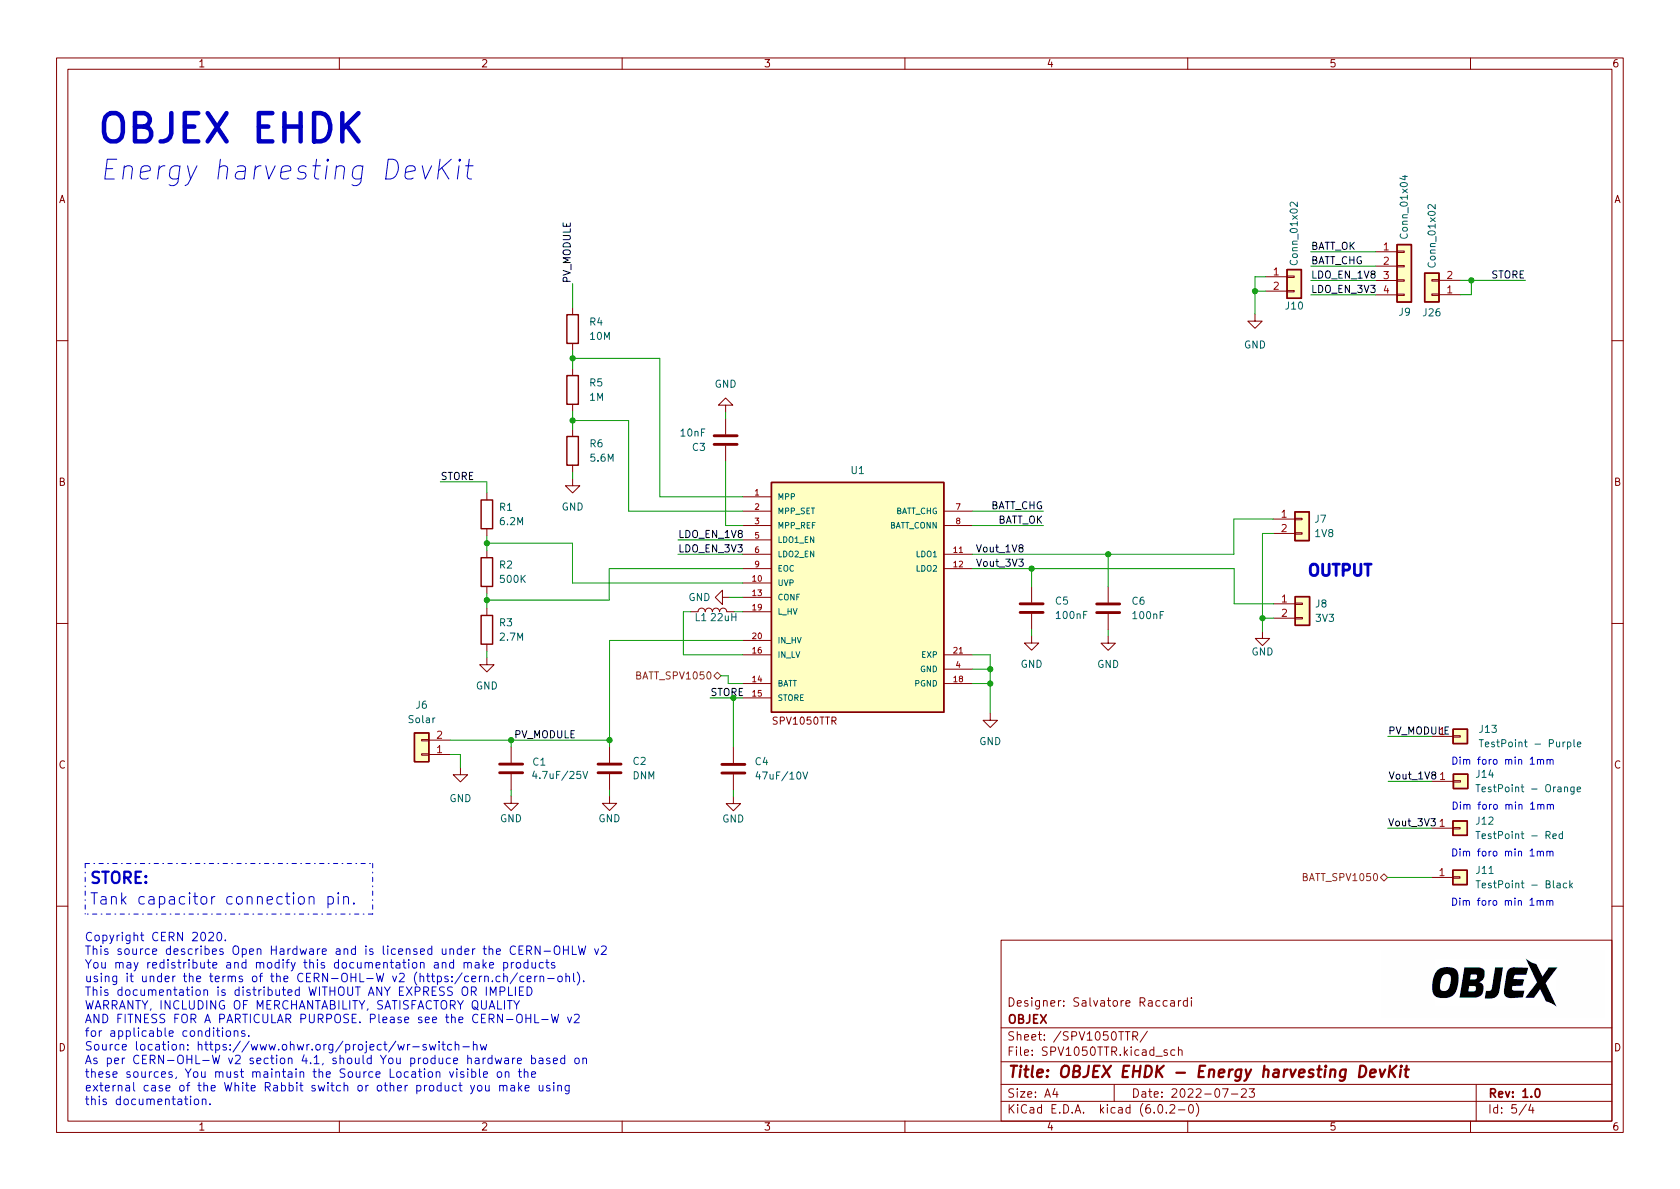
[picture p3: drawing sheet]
(kicad_sch (version 20211123) (generator eeschema)

 (paper "A4")

 (title_block
  (title "OBJEX EHDK - Energy harvesting DevKit")
  (date "2022-07-23")
  (rev "1.0")
  (company "OBJEX ")
  (comment 1 "Designer: Salvatore Raccardi"))

 (lib_symbols
  (symbol "Connector_Generic:Conn_01x01" (pin_names (offset 1.016) hide) (in_bom yes) (on_board yes)
   (property "Reference" "J" (id 0) (at 0 2.54 0) (effects (font (size 1.27 1.27))))
   (property "Value" "Conn_01x01" (id 1) (at 0 -2.54 0) (effects (font (size 1.27 1.27))))
   (property "Footprint" "" (id 2) (at 0 0 0) (effects (font (size 1.27 1.27)) hide))
   (property "Datasheet" "~" (id 3) (at 0 0 0) (effects (font (size 1.27 1.27)) hide))
   (symbol "Conn_01x01_1_1"
    (rectangle (start -1.27 0.127) (end 0 -0.127) (stroke (width 0.1524) (type default) (color 0 0 0 0)) (fill (type none)))
    (rectangle (start -1.27 1.27) (end 1.27 -1.27) (stroke (width 0.254) (type default) (color 0 0 0 0)) (fill (type background)))
    (pin passive line (at -5.08 0 0) (length 3.81) (name "Pin_1" (effects (font (size 1.27 1.27)))) (number "1" (effects (font (size 1.27 1.27)))))))
  (symbol "Connector_Generic:Conn_01x02" (pin_names (offset 1.016) hide) (in_bom yes) (on_board yes)
   (property "Reference" "J" (id 0) (at 0 2.54 0) (effects (font (size 1.27 1.27))))
   (property "Value" "Conn_01x02" (id 1) (at 0 -5.08 0) (effects (font (size 1.27 1.27))))
   (property "Footprint" "" (id 2) (at 0 0 0) (effects (font (size 1.27 1.27)) hide))
   (property "Datasheet" "~" (id 3) (at 0 0 0) (effects (font (size 1.27 1.27)) hide))
   (symbol "Conn_01x02_1_1"
    (rectangle (start -1.27 -2.413) (end 0 -2.667) (stroke (width 0.1524) (type default) (color 0 0 0 0)) (fill (type none)))
    (rectangle (start -1.27 0.127) (end 0 -0.127) (stroke (width 0.1524) (type default) (color 0 0 0 0)) (fill (type none)))
    (rectangle (start -1.27 1.27) (end 1.27 -3.81) (stroke (width 0.254) (type default) (color 0 0 0 0)) (fill (type background)))
    (pin passive line (at -5.08 0 0) (length 3.81) (name "Pin_1" (effects (font (size 1.27 1.27)))) (number "1" (effects (font (size 1.27 1.27)))))
    (pin passive line (at -5.08 -2.54 0) (length 3.81) (name "Pin_2" (effects (font (size 1.27 1.27)))) (number "2" (effects (font (size 1.27 1.27)))))))
  (symbol "Connector_Generic:Conn_01x04" (pin_names (offset 1.016) hide) (in_bom yes) (on_board yes)
   (property "Reference" "J" (id 0) (at 0 5.08 0) (effects (font (size 1.27 1.27))))
   (property "Value" "Conn_01x04" (id 1) (at 0 -7.62 0) (effects (font (size 1.27 1.27))))
   (property "Footprint" "" (id 2) (at 0 0 0) (effects (font (size 1.27 1.27)) hide))
   (property "Datasheet" "~" (id 3) (at 0 0 0) (effects (font (size 1.27 1.27)) hide))
   (symbol "Conn_01x04_1_1"
    (rectangle (start -1.27 -4.953) (end 0 -5.207) (stroke (width 0.1524) (type default) (color 0 0 0 0)) (fill (type none)))
    (rectangle (start -1.27 -2.413) (end 0 -2.667) (stroke (width 0.1524) (type default) (color 0 0 0 0)) (fill (type none)))
    (rectangle (start -1.27 0.127) (end 0 -0.127) (stroke (width 0.1524) (type default) (color 0 0 0 0)) (fill (type none)))
    (rectangle (start -1.27 2.667) (end 0 2.413) (stroke (width 0.1524) (type default) (color 0 0 0 0)) (fill (type none)))
    (rectangle (start -1.27 3.81) (end 1.27 -6.35) (stroke (width 0.254) (type default) (color 0 0 0 0)) (fill (type background)))
    (pin passive line (at -5.08 2.54 0) (length 3.81) (name "Pin_1" (effects (font (size 1.27 1.27)))) (number "1" (effects (font (size 1.27 1.27)))))
    (pin passive line (at -5.08 0 0) (length 3.81) (name "Pin_2" (effects (font (size 1.27 1.27)))) (number "2" (effects (font (size 1.27 1.27)))))
    (pin passive line (at -5.08 -2.54 0) (length 3.81) (name "Pin_3" (effects (font (size 1.27 1.27)))) (number "3" (effects (font (size 1.27 1.27)))))
    (pin passive line (at -5.08 -5.08 0) (length 3.81) (name "Pin_4" (effects (font (size 1.27 1.27)))) (number "4" (effects (font (size 1.27 1.27)))))))
  (symbol "Device:C" (pin_numbers hide) (pin_names (offset 0.254)) (in_bom yes) (on_board yes)
   (property "Reference" "C" (id 0) (at 0.635 2.54 0) (effects (font (size 1.27 1.27)) (justify left)))
   (property "Value" "C" (id 1) (at 0.635 -2.54 0) (effects (font (size 1.27 1.27)) (justify left)))
   (property "Footprint" "" (id 2) (at 0.9652 -3.81 0) (effects (font (size 1.27 1.27)) hide))
   (property "Datasheet" "~" (id 3) (at 0 0 0) (effects (font (size 1.27 1.27)) hide))
   (symbol "C_0_1"
    (polyline (pts (xy -2.032 -0.762) (xy 2.032 -0.762)) (stroke (width 0.508) (type default) (color 0 0 0 0)) (fill (type none)))
    (polyline (pts (xy -2.032 0.762) (xy 2.032 0.762)) (stroke (width 0.508) (type default) (color 0 0 0 0)) (fill (type none))))
   (symbol "C_1_1"
    (pin passive line (at 0 3.81 270) (length 2.794) (name "~" (effects (font (size 1.27 1.27)))) (number "1" (effects (font (size 1.27 1.27)))))
    (pin passive line (at 0 -3.81 90) (length 2.794) (name "~" (effects (font (size 1.27 1.27)))) (number "2" (effects (font (size 1.27 1.27)))))))
  (symbol "Device:L" (pin_numbers hide) (pin_names (offset 1.016) hide) (in_bom yes) (on_board yes)
   (property "Reference" "L" (id 0) (at -1.27 0 90) (effects (font (size 1.27 1.27))))
   (property "Value" "L" (id 1) (at 1.905 0 90) (effects (font (size 1.27 1.27))))
   (property "Footprint" "" (id 2) (at 0 0 0) (effects (font (size 1.27 1.27)) hide))
   (property "Datasheet" "~" (id 3) (at 0 0 0) (effects (font (size 1.27 1.27)) hide))
   (symbol "L_0_1"
    (arc (start 0 -2.54) (mid 0.635 -1.905) (end 0 -1.27) (stroke (width 0) (type default) (color 0 0 0 0)) (fill (type none)))
    (arc (start 0 -1.27) (mid 0.635 -0.635) (end 0 0) (stroke (width 0) (type default) (color 0 0 0 0)) (fill (type none)))
    (arc (start 0 0) (mid 0.635 0.635) (end 0 1.27) (stroke (width 0) (type default) (color 0 0 0 0)) (fill (type none)))
    (arc (start 0 1.27) (mid 0.635 1.905) (end 0 2.54) (stroke (width 0) (type default) (color 0 0 0 0)) (fill (type none))))
   (symbol "L_1_1"
    (pin passive line (at 0 3.81 270) (length 1.27) (name "1" (effects (font (size 1.27 1.27)))) (number "1" (effects (font (size 1.27 1.27)))))
    (pin passive line (at 0 -3.81 90) (length 1.27) (name "2" (effects (font (size 1.27 1.27)))) (number "2" (effects (font (size 1.27 1.27)))))))
  (symbol "Device:R" (pin_numbers hide) (pin_names (offset 0)) (in_bom yes) (on_board yes)
   (property "Reference" "R" (id 0) (at 2.032 0 90) (effects (font (size 1.27 1.27))))
   (property "Value" "R" (id 1) (at 0 0 90) (effects (font (size 1.27 1.27))))
   (property "Footprint" "" (id 2) (at -1.778 0 90) (effects (font (size 1.27 1.27)) hide))
   (property "Datasheet" "~" (id 3) (at 0 0 0) (effects (font (size 1.27 1.27)) hide))
   (symbol "R_0_1"
    (rectangle (start -1.016 -2.54) (end 1.016 2.54) (stroke (width 0.254) (type default) (color 0 0 0 0)) (fill (type none))))
   (symbol "R_1_1"
    (pin passive line (at 0 3.81 270) (length 1.27) (name "~" (effects (font (size 1.27 1.27)))) (number "1" (effects (font (size 1.27 1.27)))))
    (pin passive line (at 0 -3.81 90) (length 1.27) (name "~" (effects (font (size 1.27 1.27)))) (number "2" (effects (font (size 1.27 1.27)))))))
  (symbol "SPV1050TTR:SPV1050TTR" (pin_names (offset 1.016)) (in_bom yes) (on_board yes)
   (property "Reference" "U3" (id 0) (at 0 22.4536 0) (effects (font (size 1.27 1.27))))
   (property "Value" "SPV1050TTR" (id 1) (at 0 0 0) (effects (font (size 1.27 1.27)) (justify left bottom) hide))
   (property "Footprint" "QFN40P300X300X100-21N" (id 2) (at 0 0 0) (effects (font (size 1.27 1.27)) (justify left bottom) hide))
   (property "Datasheet" "" (id 3) (at 0 0 0) (effects (font (size 1.27 1.27)) (justify left bottom) hide))
   (property "MANUFACTURER" "ST microelectronics" (id 4) (at 0 0 0) (effects (font (size 1.27 1.27)) (justify left bottom) hide))
   (property "ki_locked" "" (id 5) (at 0 0 0) (effects (font (size 1.27 1.27))))
   (symbol "SPV1050TTR_0_0"
    (rectangle (start -15.24 -20.32) (end 15.24 20.32) (stroke (width 0.254) (type default) (color 0 0 0 0)) (fill (type background)))
    (text "SPV1050TTR" (at -15.2654 -22.8854 0) (effects (font (size 1.27 1.27)) (justify left bottom)))
    (pin input line (at -20.32 17.78 0) (length 5.08) (name "MPP" (effects (font (size 1.016 1.016)))) (number "1" (effects (font (size 1.016 1.016)))))
    (pin input line (at -20.32 2.54 0) (length 5.08) (name "UVP" (effects (font (size 1.016 1.016)))) (number "10" (effects (font (size 1.016 1.016)))))
    (pin output line (at 20.32 7.62 180) (length 5.08) (name "LDO1" (effects (font (size 1.016 1.016)))) (number "11" (effects (font (size 1.016 1.016)))))
    (pin output line (at 20.32 5.08 180) (length 5.08) (name "LDO2" (effects (font (size 1.016 1.016)))) (number "12" (effects (font (size 1.016 1.016)))))
    (pin input line (at -20.32 0 0) (length 5.08) (name "CONF" (effects (font (size 1.016 1.016)))) (number "13" (effects (font (size 1.016 1.016)))))
    (pin bidirectional line (at -20.32 -15.24 0) (length 5.08) (name "BATT" (effects (font (size 1.016 1.016)))) (number "14" (effects (font (size 1.016 1.016)))))
    (pin bidirectional line (at -20.32 -17.78 0) (length 5.08) (name "STORE" (effects (font (size 1.016 1.016)))) (number "15" (effects (font (size 1.016 1.016)))))
    (pin input line (at -20.32 -10.16 0) (length 5.08) (name "IN_LV" (effects (font (size 1.016 1.016)))) (number "16" (effects (font (size 1.016 1.016)))))
    (pin power_in line (at 20.32 -15.24 180) (length 5.08) (name "PGND" (effects (font (size 1.016 1.016)))) (number "18" (effects (font (size 1.016 1.016)))))
    (pin input line (at -20.32 -2.54 0) (length 5.08) (name "L_HV" (effects (font (size 1.016 1.016)))) (number "19" (effects (font (size 1.016 1.016)))))
    (pin input line (at -20.32 15.24 0) (length 5.08) (name "MPP_SET" (effects (font (size 1.016 1.016)))) (number "2" (effects (font (size 1.016 1.016)))))
    (pin input line (at -20.32 -7.62 0) (length 5.08) (name "IN_HV" (effects (font (size 1.016 1.016)))) (number "20" (effects (font (size 1.016 1.016)))))
    (pin power_in line (at 20.32 -10.16 180) (length 5.08) (name "EXP" (effects (font (size 1.016 1.016)))) (number "21" (effects (font (size 1.016 1.016)))))
    (pin input line (at -20.32 12.7 0) (length 5.08) (name "MPP_REF" (effects (font (size 1.016 1.016)))) (number "3" (effects (font (size 1.016 1.016)))))
    (pin power_in line (at 20.32 -12.7 180) (length 5.08) (name "GND" (effects (font (size 1.016 1.016)))) (number "4" (effects (font (size 1.016 1.016)))))
    (pin input line (at -20.32 10.16 0) (length 5.08) (name "LDO1_EN" (effects (font (size 1.016 1.016)))) (number "5" (effects (font (size 1.016 1.016)))))
    (pin input line (at -20.32 7.62 0) (length 5.08) (name "LDO2_EN" (effects (font (size 1.016 1.016)))) (number "6" (effects (font (size 1.016 1.016)))))
    (pin output line (at 20.32 15.24 180) (length 5.08) (name "BATT_CHG" (effects (font (size 1.016 1.016)))) (number "7" (effects (font (size 1.016 1.016)))))
    (pin output line (at 20.32 12.7 180) (length 5.08) (name "BATT_CONN" (effects (font (size 1.016 1.016)))) (number "8" (effects (font (size 1.016 1.016)))))
    (pin input line (at -20.32 5.08 0) (length 5.08) (name "EOC" (effects (font (size 1.016 1.016)))) (number "9" (effects (font (size 1.016 1.016)))))))
  (symbol "power:GND" (power) (pin_names (offset 0)) (in_bom yes) (on_board yes)
   (property "Reference" "#PWR" (id 0) (at 0 -6.35 0) (effects (font (size 1.27 1.27)) hide))
   (property "Value" "GND" (id 1) (at 0 -3.81 0) (effects (font (size 1.27 1.27))))
   (property "Footprint" "" (id 2) (at 0 0 0) (effects (font (size 1.27 1.27)) hide))
   (property "Datasheet" "" (id 3) (at 0 0 0) (effects (font (size 1.27 1.27)) hide))
   (symbol "GND_0_1"
    (polyline (pts (xy 0 0) (xy 0 -1.27) (xy 1.27 -1.27) (xy 0 -2.54) (xy -1.27 -1.27) (xy 0 -1.27)) (stroke (width 0) (type default) (color 0 0 0 0)) (fill (type none))))
   (symbol "GND_1_1"
    (pin power_in line (at 0 0 270) (length 0) hide (name "GND" (effects (font (size 1.27 1.27)))) (number "1" (effects (font (size 1.27 1.27))))))))

 (junction (at 195.9356 97.7646) (diameter 0) (color 0 0 0 0))
 (junction (at 86.0806 105.8672) (diameter 0) (color 0 0 0 0))
 (junction (at 101.2444 74.1172) (diameter 0) (color 0 0 0 0))
 (junction (at 90.3732 130.6322) (diameter 0) (color 0 0 0 0))
 (junction (at 221.8944 51.2318) (diameter 0) (color 0 0 0 0))
 (junction (at 101.2444 63.119) (diameter 0) (color 0 0 0 0))
 (junction (at 182.3974 100.3046) (diameter 0) (color 0 0 0 0))
 (junction (at 223.2152 109.0676) (diameter 0) (color 0 0 0 0))
 (junction (at 86.0806 95.8088) (diameter 0) (color 0 0 0 0))
 (junction (at 260.1468 49.3268) (diameter 0) (color 0 0 0 0))
 (junction (at 107.7722 130.6322) (diameter 0) (color 0 0 0 0))
 (junction (at 175.0822 120.6246) (diameter 0) (color 0 0 0 0))
 (junction (at 129.667 123.1646) (diameter 0) (color 0 0 0 0))
 (junction (at 175.0822 118.0846) (diameter 0) (color 0 0 0 0))

 (wire (pts (xy 119.8626 97.7646) (xy 131.318 97.7646)) (stroke (width 0) (type default) (color 0 0 0 0)))
 (wire (pts (xy 107.7722 113.0046) (xy 107.7722 130.6322)) (stroke (width 0) (type default) (color 0 0 0 0)))
 (wire (pts (xy 101.2444 54.1274) (xy 101.2444 49.8856)) (stroke (width 0) (type default) (color 0 0 0 0)))
 (wire (pts (xy 101.2444 83.2866) (xy 101.2444 84.3788)) (stroke (width 0) (type default) (color 0 0 0 0)))
 (wire (pts (xy 221.8944 51.2318) (xy 221.8944 55.2704)) (stroke (width 0) (type default) (color 0 0 0 0)))
 (wire (pts (xy 107.7722 139.446) (xy 107.7722 140.5382)) (stroke (width 0) (type default) (color 0 0 0 0)))
 (wire (pts (xy 195.9356 97.7646) (xy 218.1606 97.7646)) (stroke (width 0) (type default) (color 0 0 0 0)))
 (wire (pts (xy 101.2444 63.119) (xy 116.6622 63.119)) (stroke (width 0) (type default) (color 0 0 0 0)))
 (wire (pts (xy 101.2444 74.1172) (xy 111.1504 74.1172)) (stroke (width 0) (type default) (color 0 0 0 0)))
 (wire (pts (xy 175.0822 115.5446) (xy 175.0822 118.0846)) (stroke (width 0) (type default) (color 0 0 0 0)))
 (wire (pts (xy 131.318 102.8446) (xy 101.219 102.8446)) (stroke (width 0) (type default) (color 0 0 0 0)))
 (wire (pts (xy 182.3974 100.3046) (xy 182.3974 103.4796)) (stroke (width 0) (type default) (color 0 0 0 0)))
 (wire (pts (xy 175.0822 120.6246) (xy 175.0822 125.857)) (stroke (width 0) (type default) (color 0 0 0 0)))
 (wire (pts (xy 90.3732 130.6322) (xy 90.3732 131.826)) (stroke (width 0) (type default) (color 0 0 0 0)))
 (wire (pts (xy 86.0806 104.7242) (xy 86.0806 105.8672)) (stroke (width 0) (type default) (color 0 0 0 0)))
 (wire (pts (xy 90.3732 139.446) (xy 90.3732 140.5382)) (stroke (width 0) (type default) (color 0 0 0 0)))
 (wire (pts (xy 107.7214 105.8672) (xy 86.0806 105.8672)) (stroke (width 0) (type default) (color 0 0 0 0)))
 (wire (pts (xy 86.0806 94.5134) (xy 86.0806 95.8088)) (stroke (width 0) (type default) (color 0 0 0 0)))
 (wire (pts (xy 221.8944 51.2318) (xy 223.7486 51.2318)) (stroke (width 0) (type default) (color 0 0 0 0)))
 (wire (pts (xy 86.0806 86.8934) (xy 86.0806 84.963)) (stroke (width 0) (type default) (color 0 0 0 0)))
 (wire (pts (xy 231.7496 46.8122) (xy 243.205 46.8122)) (stroke (width 0) (type default) (color 0 0 0 0)))
 (wire (pts (xy 129.667 123.1646) (xy 131.318 123.1646)) (stroke (width 0) (type default) (color 0 0 0 0)))
 (wire (pts (xy 245.3894 129.9718) (xy 253.111 129.9718)) (stroke (width 0) (type default) (color 0 0 0 0)))
 (wire (pts (xy 218.2114 106.5276) (xy 225.1964 106.5276)) (stroke (width 0) (type default) (color 0 0 0 0)))
 (wire (pts (xy 107.7722 113.0046) (xy 131.318 113.0046)) (stroke (width 0) (type default) (color 0 0 0 0)))
 (wire (pts (xy 125.5522 123.1646) (xy 129.667 123.1646)) (stroke (width 0) (type default) (color 0 0 0 0)))
 (wire (pts (xy 182.3974 100.3046) (xy 218.2114 100.3046)) (stroke (width 0) (type default) (color 0 0 0 0)))
 (wire (pts (xy 86.0806 95.8088) (xy 86.0806 97.1042)) (stroke (width 0) (type default) (color 0 0 0 0)))
 (wire (pts (xy 223.2152 94.0816) (xy 225.1456 94.0816)) (stroke (width 0) (type default) (color 0 0 0 0)))
 (wire (pts (xy 231.7496 44.2722) (xy 243.205 44.2722)) (stroke (width 0) (type default) (color 0 0 0 0)))
 (polyline (pts (xy 15.0622 152.4508) (xy 65.8876 152.4508)) (stroke (width 0) (type dash_dot) (color 0 0 0 0)))

 (wire (pts (xy 171.958 120.6246) (xy 175.0822 120.6246)) (stroke (width 0) (type default) (color 0 0 0 0)))
 (wire (pts (xy 223.2152 94.0816) (xy 223.2152 109.0676)) (stroke (width 0) (type default) (color 0 0 0 0)))
 (wire (pts (xy 218.2114 100.3046) (xy 218.2114 106.5276)) (stroke (width 0) (type default) (color 0 0 0 0)))
 (wire (pts (xy 129.667 139.4968) (xy 129.667 140.589)) (stroke (width 0) (type default) (color 0 0 0 0)))
 (wire (pts (xy 111.1504 90.1446) (xy 111.1504 74.1172)) (stroke (width 0) (type default) (color 0 0 0 0)))
 (wire (pts (xy 129.667 123.1646) (xy 129.667 131.8768)) (stroke (width 0) (type default) (color 0 0 0 0)))
 (wire (pts (xy 128.7526 120.6246) (xy 131.318 120.6246)) (stroke (width 0) (type default) (color 0 0 0 0)))
 (wire (pts (xy 195.9356 97.7646) (xy 195.9356 103.505)) (stroke (width 0) (type default) (color 0 0 0 0)))
 (wire (pts (xy 269.6972 49.3268) (xy 260.1468 49.3268)) (stroke (width 0) (type default) (color 0 0 0 0)))
 (wire (pts (xy 245.4402 137.922) (xy 253.1618 137.922)) (stroke (width 0) (type default) (color 0 0 0 0)))
 (polyline (pts (xy 65.8876 161.3916) (xy 15.0622 161.3916)) (stroke (width 0) (type dash_dot) (color 0 0 0 0)))

 (wire (pts (xy 101.219 102.8446) (xy 101.219 95.8088)) (stroke (width 0) (type default) (color 0 0 0 0)))
 (wire (pts (xy 81.407 133.1722) (xy 81.407 135.4836)) (stroke (width 0) (type default) (color 0 0 0 0)))
 (wire (pts (xy 129.0066 105.3846) (xy 131.318 105.3846)) (stroke (width 0) (type default) (color 0 0 0 0)))
 (wire (pts (xy 101.2444 61.7474) (xy 101.2444 63.119)) (stroke (width 0) (type default) (color 0 0 0 0)))
 (wire (pts (xy 107.7722 130.6322) (xy 107.7722 131.826)) (stroke (width 0) (type default) (color 0 0 0 0)))
 (wire (pts (xy 231.7496 49.3522) (xy 243.205 49.3522)) (stroke (width 0) (type default) (color 0 0 0 0)))
 (polyline (pts (xy 15.0622 152.4508) (xy 15.0622 161.3916)) (stroke (width 0) (type dash_dot) (color 0 0 0 0)))

 (wire (pts (xy 90.3732 130.6322) (xy 107.7722 130.6322)) (stroke (width 0) (type default) (color 0 0 0 0)))
 (wire (pts (xy 131.318 100.3046) (xy 107.7214 100.3046)) (stroke (width 0) (type default) (color 0 0 0 0)))
 (wire (pts (xy 127.4826 119.253) (xy 128.7526 119.253)) (stroke (width 0) (type default) (color 0 0 0 0)))
 (wire (pts (xy 101.219 95.8088) (xy 86.0806 95.8088)) (stroke (width 0) (type default) (color 0 0 0 0)))
 (wire (pts (xy 101.2444 63.119) (xy 101.2444 64.897)) (stroke (width 0) (type default) (color 0 0 0 0)))
 (wire (pts (xy 116.6622 87.6046) (xy 131.318 87.6046)) (stroke (width 0) (type default) (color 0 0 0 0)))
 (wire (pts (xy 171.958 100.3046) (xy 182.3974 100.3046)) (stroke (width 0) (type default) (color 0 0 0 0)))
 (wire (pts (xy 245.364 146.2024) (xy 253.0856 146.2024)) (stroke (width 0) (type default) (color 0 0 0 0)))
 (wire (pts (xy 131.318 90.1446) (xy 111.1504 90.1446)) (stroke (width 0) (type default) (color 0 0 0 0)))
 (wire (pts (xy 171.958 115.5446) (xy 175.0822 115.5446)) (stroke (width 0) (type default) (color 0 0 0 0)))
 (wire (pts (xy 260.1468 49.3268) (xy 258.2418 49.3268)) (stroke (width 0) (type default) (color 0 0 0 0)))
 (wire (pts (xy 128.2954 73.7616) (xy 128.2954 72.6694)) (stroke (width 0) (type default) (color 0 0 0 0)))
 (wire (pts (xy 218.1606 91.5416) (xy 225.1456 91.5416)) (stroke (width 0) (type default) (color 0 0 0 0)))
 (wire (pts (xy 107.7214 100.3046) (xy 107.7214 105.8672)) (stroke (width 0) (type default) (color 0 0 0 0)))
 (wire (pts (xy 175.0822 118.0846) (xy 175.0822 120.6246)) (stroke (width 0) (type default) (color 0 0 0 0)))
 (wire (pts (xy 77.851 84.963) (xy 86.0806 84.963)) (stroke (width 0) (type default) (color 0 0 0 0)))
 (wire (pts (xy 120.8278 107.9246) (xy 120.8278 115.5446)) (stroke (width 0) (type default) (color 0 0 0 0)))
 (wire (pts (xy 171.958 97.7646) (xy 195.9356 97.7646)) (stroke (width 0) (type default) (color 0 0 0 0)))
 (wire (pts (xy 218.1606 91.5416) (xy 218.1606 97.7646)) (stroke (width 0) (type default) (color 0 0 0 0)))
 (wire (pts (xy 120.8278 115.5446) (xy 131.318 115.5446)) (stroke (width 0) (type default) (color 0 0 0 0)))
 (polyline (pts (xy 65.8876 152.4508) (xy 65.8876 161.3916)) (stroke (width 0) (type dash_dot) (color 0 0 0 0)))

 (wire (pts (xy 128.2954 92.6846) (xy 128.2954 81.3816)) (stroke (width 0) (type default) (color 0 0 0 0)))
 (wire (pts (xy 260.1468 51.8668) (xy 260.1468 49.3268)) (stroke (width 0) (type default) (color 0 0 0 0)))
 (wire (pts (xy 221.8944 48.6918) (xy 221.8944 51.2318)) (stroke (width 0) (type default) (color 0 0 0 0)))
 (wire (pts (xy 171.958 90.1446) (xy 184.4802 90.1446)) (stroke (width 0) (type default) (color 0 0 0 0)))
 (wire (pts (xy 86.0806 114.935) (xy 86.0806 116.0272)) (stroke (width 0) (type default) (color 0 0 0 0)))
 (wire (pts (xy 86.0806 105.8672) (xy 86.0806 107.315)) (stroke (width 0) (type default) (color 0 0 0 0)))
 (wire (pts (xy 131.318 92.6846) (xy 128.2954 92.6846)) (stroke (width 0) (type default) (color 0 0 0 0)))
 (wire (pts (xy 128.7526 119.253) (xy 128.7526 120.6246)) (stroke (width 0) (type default) (color 0 0 0 0)))
 (wire (pts (xy 171.958 118.0846) (xy 175.0822 118.0846)) (stroke (width 0) (type default) (color 0 0 0 0)))
 (wire (pts (xy 258.2418 51.8668) (xy 260.1468 51.8668)) (stroke (width 0) (type default) (color 0 0 0 0)))
 (wire (pts (xy 195.9356 111.125) (xy 195.9356 112.2172)) (stroke (width 0) (type default) (color 0 0 0 0)))
 (wire (pts (xy 171.958 92.6846) (xy 184.4802 92.6846)) (stroke (width 0) (type default) (color 0 0 0 0)))
 (wire (pts (xy 245.3386 154.9146) (xy 253.0602 154.9146)) (stroke (width 0) (type default) (color 0 0 0 0)))
 (wire (pts (xy 223.2152 109.0676) (xy 225.1964 109.0676)) (stroke (width 0) (type default) (color 0 0 0 0)))
 (wire (pts (xy 182.3974 111.0996) (xy 182.3974 112.1918)) (stroke (width 0) (type default) (color 0 0 0 0)))
 (wire (pts (xy 231.7496 51.8922) (xy 243.205 51.8922)) (stroke (width 0) (type default) (color 0 0 0 0)))
 (wire (pts (xy 223.7486 48.6918) (xy 221.8944 48.6918)) (stroke (width 0) (type default) (color 0 0 0 0)))
 (wire (pts (xy 223.2152 109.0676) (xy 223.2152 111.379)) (stroke (width 0) (type default) (color 0 0 0 0)))
 (wire (pts (xy 79.629 130.6322) (xy 90.3732 130.6322)) (stroke (width 0) (type default) (color 0 0 0 0)))
 (wire (pts (xy 122.1486 107.9246) (xy 120.8278 107.9246)) (stroke (width 0) (type default) (color 0 0 0 0)))
 (wire (pts (xy 101.2444 74.1172) (xy 101.2444 75.6666)) (stroke (width 0) (type default) (color 0 0 0 0)))
 (wire (pts (xy 79.629 133.1722) (xy 81.407 133.1722)) (stroke (width 0) (type default) (color 0 0 0 0)))
 (wire (pts (xy 116.6622 63.119) (xy 116.6622 87.6046)) (stroke (width 0) (type default) (color 0 0 0 0)))
 (wire (pts (xy 119.8626 95.2246) (xy 131.318 95.2246)) (stroke (width 0) (type default) (color 0 0 0 0)))
 (wire (pts (xy 101.2444 72.517) (xy 101.2444 74.1172)) (stroke (width 0) (type default) (color 0 0 0 0)))
 (wire (pts (xy 129.7686 107.9246) (xy 131.318 107.9246)) (stroke (width 0) (type default) (color 0 0 0 0)))

 (image (at 263.9822 173.8376) (scale 0.466593)
  (data))

 (text "Dim foro min 1mm" (at 256.4892 151.5364 0) (effects (font (size 1.27 1.27)) (justify left bottom)))
 (text "Copyright CERN 2020.\nThis source describes Open Hardware and is licensed under the CERN-OHLW v2\nYou may redistribute and modify this documentation and make products\nusing it under the terms of the CERN-OHL-W v2 (https:/cern.ch/cern-ohl).\nThis documentation is distributed WITHOUT ANY EXPRESS OR IMPLIED\nWARRANTY, INCLUDING OF MERCHANTABILITY, SATISFACTORY QUALITY\nAND FITNESS FOR A PARTICULAR PURPOSE. Please see the CERN-OHL-W v2\nfor applicable conditions.\nSource location: https://www.ohwr.org/project/wr-switch-hw\nAs per CERN-OHL-W v2 section 4.1, should You produce hardware based on\nthese sources, You must maintain the Source Location visible on the\nexternal case of the White Rabbit switch or other product you make using\nthis documentation." (at 14.9098 195.58 0) (effects (font (size 1.5 1.5)) (justify left bottom)))
 (text "OUTPUT" (at 230.9622 102.4128 0) (effects (font (size 2 2) (thickness 0.6) bold) (justify left bottom)))
 (text "OBJEX EHDK" (at 16.9164 26.543 0) (effects (font (size 5 5) (thickness 0.8) bold) (justify left bottom)))
 (text "Energy harvesting DevKit" (at 17.6022 32.5374 0) (effects (font (size 3.5 3.5) italic) (justify left bottom)))
 (text "Dim foro min 1mm" (at 256.5654 143.256 0) (effects (font (size 1.27 1.27)) (justify left bottom)))
 (text "Dim foro min 1mm" (at 256.4638 160.2486 0) (effects (font (size 1.27 1.27)) (justify left bottom)))
 (text "Tank capacitor connection pin." (at 15.8242 160.274 0) (effects (font (size 2 2)) (justify left bottom)))
 (text "Dim foro min 1mm" (at 256.5146 135.3058 0) (effects (font (size 1.27 1.27)) (justify left bottom)))
 (text "STORE:" (at 15.7226 156.6926 0) (effects (font (size 2 2) (thickness 0.4) bold) (justify left bottom)))

 (label "LDO_EN_3V3" (at 231.7496 51.8922 0) (effects (font (size 1.27 1.27)) (justify left bottom)))
 (label "BATT_CHG" (at 184.4802 90.1446 180) (effects (font (size 1.27 1.27)) (justify right bottom)))
 (label "Vout_1V8" (at 172.466 97.7646 0) (effects (font (size 1.27 1.27)) (justify left bottom)))
 (label "BATT_OK" (at 184.4802 92.6846 180) (effects (font (size 1.27 1.27)) (justify right bottom)))
 (label "PV_MODULE" (at 101.2444 49.8856 90) (effects (font (size 1.27 1.27)) (justify left bottom)))
 (label "Vout_3V3" (at 245.364 146.2024 0) (effects (font (size 1.27 1.27)) (justify left bottom)))
 (label "Vout_3V3" (at 172.4914 100.3046 0) (effects (font (size 1.27 1.27)) (justify left bottom)))
 (label "LDO_EN_1V8" (at 231.7496 49.3522 0) (effects (font (size 1.27 1.27)) (justify left bottom)))
 (label "Vout_1V8" (at 245.4402 137.922 0) (effects (font (size 1.27 1.27)) (justify left bottom)))
 (label "PV_MODULE" (at 101.8794 130.6322 180) (effects (font (size 1.27 1.27)) (justify right bottom)))
 (label "STORE" (at 125.5522 123.1646 0) (effects (font (size 1.27 1.27)) (justify left bottom)))
 (label "LDO_EN_3V3" (at 119.8626 97.7646 0) (effects (font (size 1.27 1.27)) (justify left bottom)))
 (label "LDO_EN_1V8" (at 119.8626 95.2246 0) (effects (font (size 1.27 1.27)) (justify left bottom)))
 (label "PV_MODULE" (at 245.3894 129.9718 0) (effects (font (size 1.27 1.27)) (justify left bottom)))
 (label "STORE" (at 77.851 84.963 0) (effects (font (size 1.27 1.27)) (justify left bottom)))
 (label "STORE" (at 269.6972 49.3268 180) (effects (font (size 1.27 1.27)) (justify right bottom)))
 (label "BATT_CHG" (at 231.7496 46.8122 0) (effects (font (size 1.27 1.27)) (justify left bottom)))
 (label "BATT_OK" (at 231.7496 44.2722 0) (effects (font (size 1.27 1.27)) (justify left bottom)))

 (hierarchical_label "BATT_SPV1050" (shape bidirectional) (at 245.3386 154.9146 180) (effects (font (size 1.27 1.27)) (justify right)))
 (hierarchical_label "BATT_SPV1050" (shape bidirectional) (at 127.4826 119.253 180) (effects (font (size 1.27 1.27)) (justify right)))

 (symbol (lib_id "power:GND") (at 86.0806 116.0272 0) (unit 1) (in_bom yes) (on_board yes)
  (property "Reference" "#PWR0112" (id 0) (at 86.0806 122.3772 0) (effects (font (size 1.27 1.27)) hide))
  (property "Value" "GND" (id 1) (at 86.0806 121.031 0))
  (property "Footprint" "" (id 2) (at 86.0806 116.0272 0) (effects (font (size 1.27 1.27)) hide))
  (property "Datasheet" "" (id 3) (at 86.0806 116.0272 0) (effects (font (size 1.27 1.27)) hide)) (pin "1"))

 (symbol (lib_id "Connector_Generic:Conn_01x01") (at 258.1656 146.2024 0) (unit 1) (in_bom yes) (on_board yes) (fields_autoplaced)
  (property "Reference" "J12" (id 0) (at 260.7564 144.9323 0) (effects (font (size 1.27 1.27)) (justify left)))
  (property "Value" "TestPoint - Red" (id 1) (at 260.7564 147.4723 0) (effects (font (size 1.27 1.27)) (justify left)))
  (property "Footprint" "TestPoint:TestPoint_Loop_D3.80mm_Drill2.0mm" (id 2) (at 258.1656 146.2024 0) (effects (font (size 1.27 1.27)) hide))
  (property "Datasheet" "~" (id 3) (at 258.1656 146.2024 0) (effects (font (size 1.27 1.27)) hide)) (pin "1"))

 (symbol (lib_id "SPV1050TTR:SPV1050TTR") (at 151.638 105.3846 0) (unit 1) (in_bom yes) (on_board yes) (fields_autoplaced)
  (property "Reference" "U1" (id 0) (at 151.638 82.931 0))
  (property "Value" "SPV1050TTR" (id 1) (at 151.638 105.3846 0) (effects (font (size 1.27 1.27)) (justify left bottom) hide))
  (property "Footprint" "lib:QFN40P300X300X100-21N" (id 2) (at 151.638 105.3846 0) (effects (font (size 1.27 1.27)) (justify left bottom) hide))
  (property "Datasheet" "" (id 3) (at 151.638 105.3846 0) (effects (font (size 1.27 1.27)) (justify left bottom) hide))
  (property "MANUFACTURER" "ST microelectronics" (id 4) (at 151.638 105.3846 0) (effects (font (size 1.27 1.27)) (justify left bottom) hide)) (pin "1") (pin "10") (pin "11") (pin "12") (pin "13") (pin "14") (pin "15") (pin "16") (pin "18") (pin "19") (pin "2") (pin "20") (pin "21") (pin "3") (pin "4") (pin "5") (pin "6") (pin "7") (pin "8") (pin "9"))

 (symbol (lib_id "power:GND") (at 223.2152 111.379 0) (unit 1) (in_bom yes) (on_board yes)
  (property "Reference" "#PWR0118" (id 0) (at 223.2152 117.729 0) (effects (font (size 1.27 1.27)) hide))
  (property "Value" "GND" (id 1) (at 223.2152 115.0112 0))
  (property "Footprint" "" (id 2) (at 223.2152 111.379 0) (effects (font (size 1.27 1.27)) hide))
  (property "Datasheet" "" (id 3) (at 223.2152 111.379 0) (effects (font (size 1.27 1.27)) hide)) (pin "1"))

 (symbol (lib_id "power:GND") (at 182.3974 112.1918 0) (unit 1) (in_bom yes) (on_board yes) (fields_autoplaced)
  (property "Reference" "#PWR0110" (id 0) (at 182.3974 118.5418 0) (effects (font (size 1.27 1.27)) hide))
  (property "Value" "GND" (id 1) (at 182.3974 117.1956 0))
  (property "Footprint" "" (id 2) (at 182.3974 112.1918 0) (effects (font (size 1.27 1.27)) hide))
  (property "Datasheet" "" (id 3) (at 182.3974 112.1918 0) (effects (font (size 1.27 1.27)) hide)) (pin "1"))

 (symbol (lib_id "Connector_Generic:Conn_01x02") (at 228.8286 48.6918 0) (unit 1) (in_bom yes) (on_board yes)
  (property "Reference" "J10" (id 0) (at 227.076 53.848 0) (effects (font (size 1.27 1.27)) (justify left)))
  (property "Value" "Conn_01x02" (id 1) (at 228.8032 46.8884 90) (effects (font (size 1.27 1.27)) (justify left)))
  (property "Footprint" "Connector_PinHeader_2.54mm:PinHeader_1x02_P2.54mm_Vertical" (id 2) (at 228.8286 48.6918 0) (effects (font (size 1.27 1.27)) hide))
  (property "Datasheet" "~" (id 3) (at 228.8286 48.6918 0) (effects (font (size 1.27 1.27)) hide)) (pin "1") (pin "2"))

 (symbol (lib_id "Device:C") (at 128.2954 77.5716 180) (unit 1) (in_bom yes) (on_board yes) (fields_autoplaced)
  (property "Reference" "C3" (id 0) (at 124.8918 78.8417 0) (effects (font (size 1.27 1.27)) (justify left)))
  (property "Value" "10nF" (id 1) (at 124.8918 76.3017 0) (effects (font (size 1.27 1.27)) (justify left)))
  (property "Footprint" "Capacitor_SMD:C_0402_1005Metric" (id 2) (at 127.3302 73.7616 0) (effects (font (size 1.27 1.27)) hide))
  (property "Datasheet" "~" (id 3) (at 128.2954 77.5716 0) (effects (font (size 1.27 1.27)) hide)) (pin "1") (pin "2"))

 (symbol (lib_id "Connector_Generic:Conn_01x04") (at 248.285 46.8122 0) (unit 1) (in_bom yes) (on_board yes)
  (property "Reference" "J9" (id 0) (at 247.1928 54.9402 0) (effects (font (size 1.27 1.27)) (justify left)))
  (property "Value" "Conn_01x04" (id 1) (at 248.2596 42.2148 90) (effects (font (size 1.27 1.27)) (justify left)))
  (property "Footprint" "Connector_PinHeader_2.54mm:PinHeader_1x04_P2.54mm_Vertical" (id 2) (at 248.285 46.8122 0) (effects (font (size 1.27 1.27)) hide))
  (property "Datasheet" "~" (id 3) (at 248.285 46.8122 0) (effects (font (size 1.27 1.27)) hide)) (pin "1") (pin "2") (pin "3") (pin "4"))

 (symbol (lib_id "power:GND") (at 101.2444 84.3788 0) (unit 1) (in_bom yes) (on_board yes)
  (property "Reference" "#PWR0107" (id 0) (at 101.2444 90.7288 0) (effects (font (size 1.27 1.27)) hide))
  (property "Value" "GND" (id 1) (at 101.2444 89.3826 0))
  (property "Footprint" "" (id 2) (at 101.2444 84.3788 0) (effects (font (size 1.27 1.27)) hide))
  (property "Datasheet" "" (id 3) (at 101.2444 84.3788 0) (effects (font (size 1.27 1.27)) hide)) (pin "1"))

 (symbol (lib_id "Device:R") (at 86.0806 90.7034 0) (unit 1) (in_bom yes) (on_board yes) (fields_autoplaced)
  (property "Reference" "R1" (id 0) (at 88.138 89.4333 0) (effects (font (size 1.27 1.27)) (justify left)))
  (property "Value" "6.2M" (id 1) (at 88.138 91.9733 0) (effects (font (size 1.27 1.27)) (justify left)))
  (property "Footprint" "Resistor_SMD:R_0603_1608Metric" (id 2) (at 84.3026 90.7034 90) (effects (font (size 1.27 1.27)) hide))
  (property "Datasheet" "~" (id 3) (at 86.0806 90.7034 0) (effects (font (size 1.27 1.27)) hide)) (pin "1") (pin "2"))

 (symbol (lib_id "Device:C") (at 90.3732 135.636 0) (unit 1) (in_bom yes) (on_board yes)
  (property "Reference" "C1" (id 0) (at 94.0308 134.493 0) (effects (font (size 1.27 1.27)) (justify left)))
  (property "Value" "4.7uF/25V" (id 1) (at 93.853 136.8552 0) (effects (font (size 1.27 1.27)) (justify left)))
  (property "Footprint" "Capacitor_SMD:C_0603_1608Metric" (id 2) (at 91.3384 139.446 0) (effects (font (size 1.27 1.27)) hide))
  (property "Datasheet" "~" (id 3) (at 90.3732 135.636 0) (effects (font (size 1.27 1.27)) hide)) (pin "1") (pin "2"))

 (symbol (lib_id "Device:R") (at 86.0806 111.125 0) (unit 1) (in_bom yes) (on_board yes) (fields_autoplaced)
  (property "Reference" "R3" (id 0) (at 88.138 109.8549 0) (effects (font (size 1.27 1.27)) (justify left)))
  (property "Value" "2.7M" (id 1) (at 88.138 112.3949 0) (effects (font (size 1.27 1.27)) (justify left)))
  (property "Footprint" "Resistor_SMD:R_0603_1608Metric" (id 2) (at 84.3026 111.125 90) (effects (font (size 1.27 1.27)) hide))
  (property "Datasheet" "~" (id 3) (at 86.0806 111.125 0) (effects (font (size 1.27 1.27)) hide)) (pin "1") (pin "2"))

 (symbol (lib_id "Connector_Generic:Conn_01x01") (at 258.191 129.9718 0) (unit 1) (in_bom yes) (on_board yes) (fields_autoplaced)
  (property "Reference" "J13" (id 0) (at 261.3406 128.7017 0) (effects (font (size 1.27 1.27)) (justify left)))
  (property "Value" "TestPoint - Purple" (id 1) (at 261.3406 131.2417 0) (effects (font (size 1.27 1.27)) (justify left)))
  (property "Footprint" "TestPoint:TestPoint_Loop_D3.80mm_Drill2.0mm" (id 2) (at 258.191 129.9718 0) (effects (font (size 1.27 1.27)) hide))
  (property "Datasheet" "~" (id 3) (at 258.191 129.9718 0) (effects (font (size 1.27 1.27)) hide)) (pin "1"))

 (symbol (lib_id "power:GND") (at 90.3732 140.5382 0) (unit 1) (in_bom yes) (on_board yes)
  (property "Reference" "#PWR0116" (id 0) (at 90.3732 146.8882 0) (effects (font (size 1.27 1.27)) hide))
  (property "Value" "GND" (id 1) (at 90.3478 144.5006 0))
  (property "Footprint" "" (id 2) (at 90.3732 140.5382 0) (effects (font (size 1.27 1.27)) hide))
  (property "Datasheet" "" (id 3) (at 90.3732 140.5382 0) (effects (font (size 1.27 1.27)) hide)) (pin "1"))

 (symbol (lib_id "power:GND") (at 107.7722 140.5382 0) (unit 1) (in_bom yes) (on_board yes)
  (property "Reference" "#PWR0115" (id 0) (at 107.7722 146.8882 0) (effects (font (size 1.27 1.27)) hide))
  (property "Value" "GND" (id 1) (at 107.7468 144.5006 0))
  (property "Footprint" "" (id 2) (at 107.7722 140.5382 0) (effects (font (size 1.27 1.27)) hide))
  (property "Datasheet" "" (id 3) (at 107.7722 140.5382 0) (effects (font (size 1.27 1.27)) hide)) (pin "1"))

 (symbol (lib_id "power:GND") (at 129.667 140.589 0) (unit 1) (in_bom yes) (on_board yes)
  (property "Reference" "#PWR0114" (id 0) (at 129.667 146.939 0) (effects (font (size 1.27 1.27)) hide))
  (property "Value" "GND" (id 1) (at 129.6416 144.5514 0))
  (property "Footprint" "" (id 2) (at 129.667 140.589 0) (effects (font (size 1.27 1.27)) hide))
  (property "Datasheet" "" (id 3) (at 129.667 140.589 0) (effects (font (size 1.27 1.27)) hide)) (pin "1"))

 (symbol (lib_id "power:GND") (at 175.0822 125.857 0) (unit 1) (in_bom yes) (on_board yes) (fields_autoplaced)
  (property "Reference" "#PWR0108" (id 0) (at 175.0822 132.207 0) (effects (font (size 1.27 1.27)) hide))
  (property "Value" "GND" (id 1) (at 175.0822 130.8608 0))
  (property "Footprint" "" (id 2) (at 175.0822 125.857 0) (effects (font (size 1.27 1.27)) hide))
  (property "Datasheet" "" (id 3) (at 175.0822 125.857 0) (effects (font (size 1.27 1.27)) hide)) (pin "1"))

 (symbol (lib_id "power:GND") (at 221.8944 55.2704 0) (unit 1) (in_bom yes) (on_board yes) (fields_autoplaced)
  (property "Reference" "#PWR0113" (id 0) (at 221.8944 61.6204 0) (effects (font (size 1.27 1.27)) hide))
  (property "Value" "GND" (id 1) (at 221.8944 60.7314 0))
  (property "Footprint" "" (id 2) (at 221.8944 55.2704 0) (effects (font (size 1.27 1.27)) hide))
  (property "Datasheet" "" (id 3) (at 221.8944 55.2704 0) (effects (font (size 1.27 1.27)) hide)) (pin "1"))

 (symbol (lib_id "Connector_Generic:Conn_01x02") (at 74.549 133.1722 180) (unit 1) (in_bom yes) (on_board yes) (fields_autoplaced)
  (property "Reference" "J6" (id 0) (at 74.549 124.4346 0))
  (property "Value" "Solar" (id 1) (at 74.549 126.9746 0))
  (property "Footprint" "Connector_PinHeader_2.54mm:PinHeader_1x02_P2.54mm_Vertical" (id 2) (at 74.549 133.1722 0) (effects (font (size 1.27 1.27)) hide))
  (property "Datasheet" "~" (id 3) (at 74.549 133.1722 0) (effects (font (size 1.27 1.27)) hide)) (pin "1") (pin "2"))

 (symbol (lib_id "power:GND") (at 81.407 135.4836 0) (unit 1) (in_bom yes) (on_board yes) (fields_autoplaced)
  (property "Reference" "#PWR0111" (id 0) (at 81.407 141.8336 0) (effects (font (size 1.27 1.27)) hide))
  (property "Value" "GND" (id 1) (at 81.407 140.9446 0))
  (property "Footprint" "" (id 2) (at 81.407 135.4836 0) (effects (font (size 1.27 1.27)) hide))
  (property "Datasheet" "" (id 3) (at 81.407 135.4836 0) (effects (font (size 1.27 1.27)) hide)) (pin "1"))

 (symbol (lib_id "Device:R") (at 101.2444 79.4766 0) (unit 1) (in_bom yes) (on_board yes) (fields_autoplaced)
  (property "Reference" "R6" (id 0) (at 104.14 78.2065 0) (effects (font (size 1.27 1.27)) (justify left)))
  (property "Value" "5.6M" (id 1) (at 104.14 80.7465 0) (effects (font (size 1.27 1.27)) (justify left)))
  (property "Footprint" "Resistor_SMD:R_0603_1608Metric" (id 2) (at 99.4664 79.4766 90) (effects (font (size 1.27 1.27)) hide))
  (property "Datasheet" "~" (id 3) (at 101.2444 79.4766 0) (effects (font (size 1.27 1.27)) hide)) (pin "1") (pin "2"))

 (symbol (lib_id "power:GND") (at 129.0066 105.3846 270) (unit 1) (in_bom yes) (on_board yes) (fields_autoplaced)
  (property "Reference" "#PWR0117" (id 0) (at 122.6566 105.3846 0) (effects (font (size 1.27 1.27)) hide))
  (property "Value" "GND" (id 1) (at 125.6792 105.3845 90) (effects (font (size 1.27 1.27)) (justify right)))
  (property "Footprint" "" (id 2) (at 129.0066 105.3846 0) (effects (font (size 1.27 1.27)) hide))
  (property "Datasheet" "" (id 3) (at 129.0066 105.3846 0) (effects (font (size 1.27 1.27)) hide)) (pin "1"))

 (symbol (lib_id "Connector_Generic:Conn_01x01") (at 258.2418 137.922 0) (unit 1) (in_bom yes) (on_board yes) (fields_autoplaced)
  (property "Reference" "J14" (id 0) (at 260.7564 136.6519 0) (effects (font (size 1.27 1.27)) (justify left)))
  (property "Value" "TestPoint - Orange" (id 1) (at 260.7564 139.1919 0) (effects (font (size 1.27 1.27)) (justify left)))
  (property "Footprint" "TestPoint:TestPoint_Loop_D3.80mm_Drill2.0mm" (id 2) (at 258.2418 137.922 0) (effects (font (size 1.27 1.27)) hide))
  (property "Datasheet" "~" (id 3) (at 258.2418 137.922 0) (effects (font (size 1.27 1.27)) hide)) (pin "1"))

 (symbol (lib_id "Device:R") (at 101.2444 57.9374 0) (unit 1) (in_bom yes) (on_board yes) (fields_autoplaced)
  (property "Reference" "R4" (id 0) (at 104.0892 56.6673 0) (effects (font (size 1.27 1.27)) (justify left)))
  (property "Value" "10M" (id 1) (at 104.0892 59.2073 0) (effects (font (size 1.27 1.27)) (justify left)))
  (property "Footprint" "Resistor_SMD:R_0603_1608Metric" (id 2) (at 99.4664 57.9374 90) (effects (font (size 1.27 1.27)) hide))
  (property "Datasheet" "~" (id 3) (at 101.2444 57.9374 0) (effects (font (size 1.27 1.27)) hide)) (pin "1") (pin "2"))

 (symbol (lib_id "Connector_Generic:Conn_01x02") (at 230.2764 106.5276 0) (unit 1) (in_bom yes) (on_board yes) (fields_autoplaced)
  (property "Reference" "J8" (id 0) (at 232.4354 106.5275 0) (effects (font (size 1.27 1.27)) (justify left)))
  (property "Value" "3V3" (id 1) (at 232.4354 109.0675 0) (effects (font (size 1.27 1.27)) (justify left)))
  (property "Footprint" "Connector_PinHeader_2.54mm:PinHeader_1x02_P2.54mm_Vertical" (id 2) (at 230.2764 106.5276 0) (effects (font (size 1.27 1.27)) hide))
  (property "Datasheet" "~" (id 3) (at 230.2764 106.5276 0) (effects (font (size 1.27 1.27)) hide)) (pin "1") (pin "2"))

 (symbol (lib_id "power:GND") (at 195.9356 112.2172 0) (unit 1) (in_bom yes) (on_board yes) (fields_autoplaced)
  (property "Reference" "#PWR0109" (id 0) (at 195.9356 118.5672 0) (effects (font (size 1.27 1.27)) hide))
  (property "Value" "GND" (id 1) (at 195.9356 117.221 0))
  (property "Footprint" "" (id 2) (at 195.9356 112.2172 0) (effects (font (size 1.27 1.27)) hide))
  (property "Datasheet" "" (id 3) (at 195.9356 112.2172 0) (effects (font (size 1.27 1.27)) hide)) (pin "1"))

 (symbol (lib_id "Connector_Generic:Conn_01x01") (at 258.1402 154.9146 0) (unit 1) (in_bom yes) (on_board yes) (fields_autoplaced)
  (property "Reference" "J11" (id 0) (at 260.7818 153.6445 0) (effects (font (size 1.27 1.27)) (justify left)))
  (property "Value" "TestPoint - Black" (id 1) (at 260.7818 156.1845 0) (effects (font (size 1.27 1.27)) (justify left)))
  (property "Footprint" "TestPoint:TestPoint_Loop_D3.80mm_Drill2.0mm" (id 2) (at 258.1402 154.9146 0) (effects (font (size 1.27 1.27)) hide))
  (property "Datasheet" "~" (id 3) (at 258.1402 154.9146 0) (effects (font (size 1.27 1.27)) hide)) (pin "1"))

 (symbol (lib_id "Device:R") (at 101.2444 68.707 0) (unit 1) (in_bom yes) (on_board yes) (fields_autoplaced)
  (property "Reference" "R5" (id 0) (at 104.0892 67.4369 0) (effects (font (size 1.27 1.27)) (justify left)))
  (property "Value" "1M" (id 1) (at 104.0892 69.9769 0) (effects (font (size 1.27 1.27)) (justify left)))
  (property "Footprint" "Resistor_SMD:R_0603_1608Metric" (id 2) (at 99.4664 68.707 90) (effects (font (size 1.27 1.27)) hide))
  (property "Datasheet" "~" (id 3) (at 101.2444 68.707 0) (effects (font (size 1.27 1.27)) hide)) (pin "1") (pin "2"))

 (symbol (lib_id "Connector_Generic:Conn_01x02") (at 230.2256 91.5416 0) (unit 1) (in_bom yes) (on_board yes) (fields_autoplaced)
  (property "Reference" "J7" (id 0) (at 232.3084 91.5415 0) (effects (font (size 1.27 1.27)) (justify left)))
  (property "Value" "1V8" (id 1) (at 232.3084 94.0815 0) (effects (font (size 1.27 1.27)) (justify left)))
  (property "Footprint" "Connector_PinHeader_2.54mm:PinHeader_1x02_P2.54mm_Vertical" (id 2) (at 230.2256 91.5416 0) (effects (font (size 1.27 1.27)) hide))
  (property "Datasheet" "~" (id 3) (at 230.2256 91.5416 0) (effects (font (size 1.27 1.27)) hide)) (pin "1") (pin "2"))

 (symbol (lib_id "Device:C") (at 195.9356 107.315 0) (unit 1) (in_bom yes) (on_board yes) (fields_autoplaced)
  (property "Reference" "C6" (id 0) (at 199.9742 106.0449 0) (effects (font (size 1.27 1.27)) (justify left)))
  (property "Value" "100nF" (id 1) (at 199.9742 108.5849 0) (effects (font (size 1.27 1.27)) (justify left)))
  (property "Footprint" "Capacitor_SMD:C_0402_1005Metric" (id 2) (at 196.9008 111.125 0) (effects (font (size 1.27 1.27)) hide))
  (property "Datasheet" "~" (id 3) (at 195.9356 107.315 0) (effects (font (size 1.27 1.27)) hide)) (pin "1") (pin "2"))

 (symbol (lib_id "Connector_Generic:Conn_01x02") (at 253.1618 51.8668 180) (unit 1) (in_bom yes) (on_board yes)
  (property "Reference" "J26" (id 0) (at 253.1618 55.0418 0))
  (property "Value" "Conn_01x02" (id 1) (at 253.1872 41.4528 90))
  (property "Footprint" "Connector_PinHeader_2.54mm:PinHeader_1x02_P2.54mm_Vertical" (id 2) (at 253.1618 51.8668 0) (effects (font (size 1.27 1.27)) hide))
  (property "Datasheet" "~" (id 3) (at 253.1618 51.8668 0) (effects (font (size 1.27 1.27)) hide)) (pin "1") (pin "2"))

 (symbol (lib_id "Device:R") (at 86.0806 100.9142 0) (unit 1) (in_bom yes) (on_board yes) (fields_autoplaced)
  (property "Reference" "R2" (id 0) (at 88.138 99.6441 0) (effects (font (size 1.27 1.27)) (justify left)))
  (property "Value" "500K" (id 1) (at 88.138 102.1841 0) (effects (font (size 1.27 1.27)) (justify left)))
  (property "Footprint" "Resistor_SMD:R_0603_1608Metric" (id 2) (at 84.3026 100.9142 90) (effects (font (size 1.27 1.27)) hide))
  (property "Datasheet" "~" (id 3) (at 86.0806 100.9142 0) (effects (font (size 1.27 1.27)) hide)) (pin "1") (pin "2"))

 (symbol (lib_id "Device:C") (at 182.3974 107.2896 0) (unit 1) (in_bom yes) (on_board yes) (fields_autoplaced)
  (property "Reference" "C5" (id 0) (at 186.436 106.0195 0) (effects (font (size 1.27 1.27)) (justify left)))
  (property "Value" "100nF" (id 1) (at 186.436 108.5595 0) (effects (font (size 1.27 1.27)) (justify left)))
  (property "Footprint" "Capacitor_SMD:C_0402_1005Metric" (id 2) (at 183.3626 111.0996 0) (effects (font (size 1.27 1.27)) hide))
  (property "Datasheet" "~" (id 3) (at 182.3974 107.2896 0) (effects (font (size 1.27 1.27)) hide)) (pin "1") (pin "2"))

 (symbol (lib_id "Device:C") (at 107.7722 135.636 0) (unit 1) (in_bom yes) (on_board yes) (fields_autoplaced)
  (property "Reference" "C2" (id 0) (at 111.76 134.3659 0) (effects (font (size 1.27 1.27)) (justify left)))
  (property "Value" "DNM" (id 1) (at 111.76 136.9059 0) (effects (font (size 1.27 1.27)) (justify left)))
  (property "Footprint" "Capacitor_SMD:C_0603_1608Metric" (id 2) (at 108.7374 139.446 0) (effects (font (size 1.27 1.27)) hide))
  (property "Datasheet" "~" (id 3) (at 107.7722 135.636 0) (effects (font (size 1.27 1.27)) hide)) (pin "1") (pin "2"))

 (symbol (lib_id "Device:L") (at 125.9586 107.9246 90) (unit 1) (in_bom yes) (on_board yes)
  (property "Reference" "L1" (id 0) (at 123.9266 108.9406 90))
  (property "Value" "22uH" (id 1) (at 127.9652 108.9406 90))
  (property "Footprint" "Inductor_SMD:L_0603_1608Metric" (id 2) (at 125.9586 107.9246 0) (effects (font (size 1.27 1.27)) hide))
  (property "Datasheet" "~" (id 3) (at 125.9586 107.9246 0) (effects (font (size 1.27 1.27)) hide)) (pin "1") (pin "2"))

 (symbol (lib_id "power:GND") (at 128.2954 72.6694 180) (unit 1) (in_bom yes) (on_board yes)
  (property "Reference" "#PWR0106" (id 0) (at 128.2954 66.3194 0) (effects (font (size 1.27 1.27)) hide))
  (property "Value" "GND" (id 1) (at 128.2954 67.6656 0))
  (property "Footprint" "" (id 2) (at 128.2954 72.6694 0) (effects (font (size 1.27 1.27)) hide))
  (property "Datasheet" "" (id 3) (at 128.2954 72.6694 0) (effects (font (size 1.27 1.27)) hide)) (pin "1"))

 (symbol (lib_id "Device:C") (at 129.667 135.6868 0) (unit 1) (in_bom yes) (on_board yes) (fields_autoplaced)
  (property "Reference" "C4" (id 0) (at 133.35 134.4167 0) (effects (font (size 1.27 1.27)) (justify left)))
  (property "Value" "47uF/10V" (id 1) (at 133.35 136.9567 0) (effects (font (size 1.27 1.27)) (justify left)))
  (property "Footprint" "Capacitor_SMD:C_0805_2012Metric" (id 2) (at 130.6322 139.4968 0) (effects (font (size 1.27 1.27)) hide))
  (property "Datasheet" "~" (id 3) (at 129.667 135.6868 0) (effects (font (size 1.27 1.27)) hide)) (pin "1") (pin "2")))
